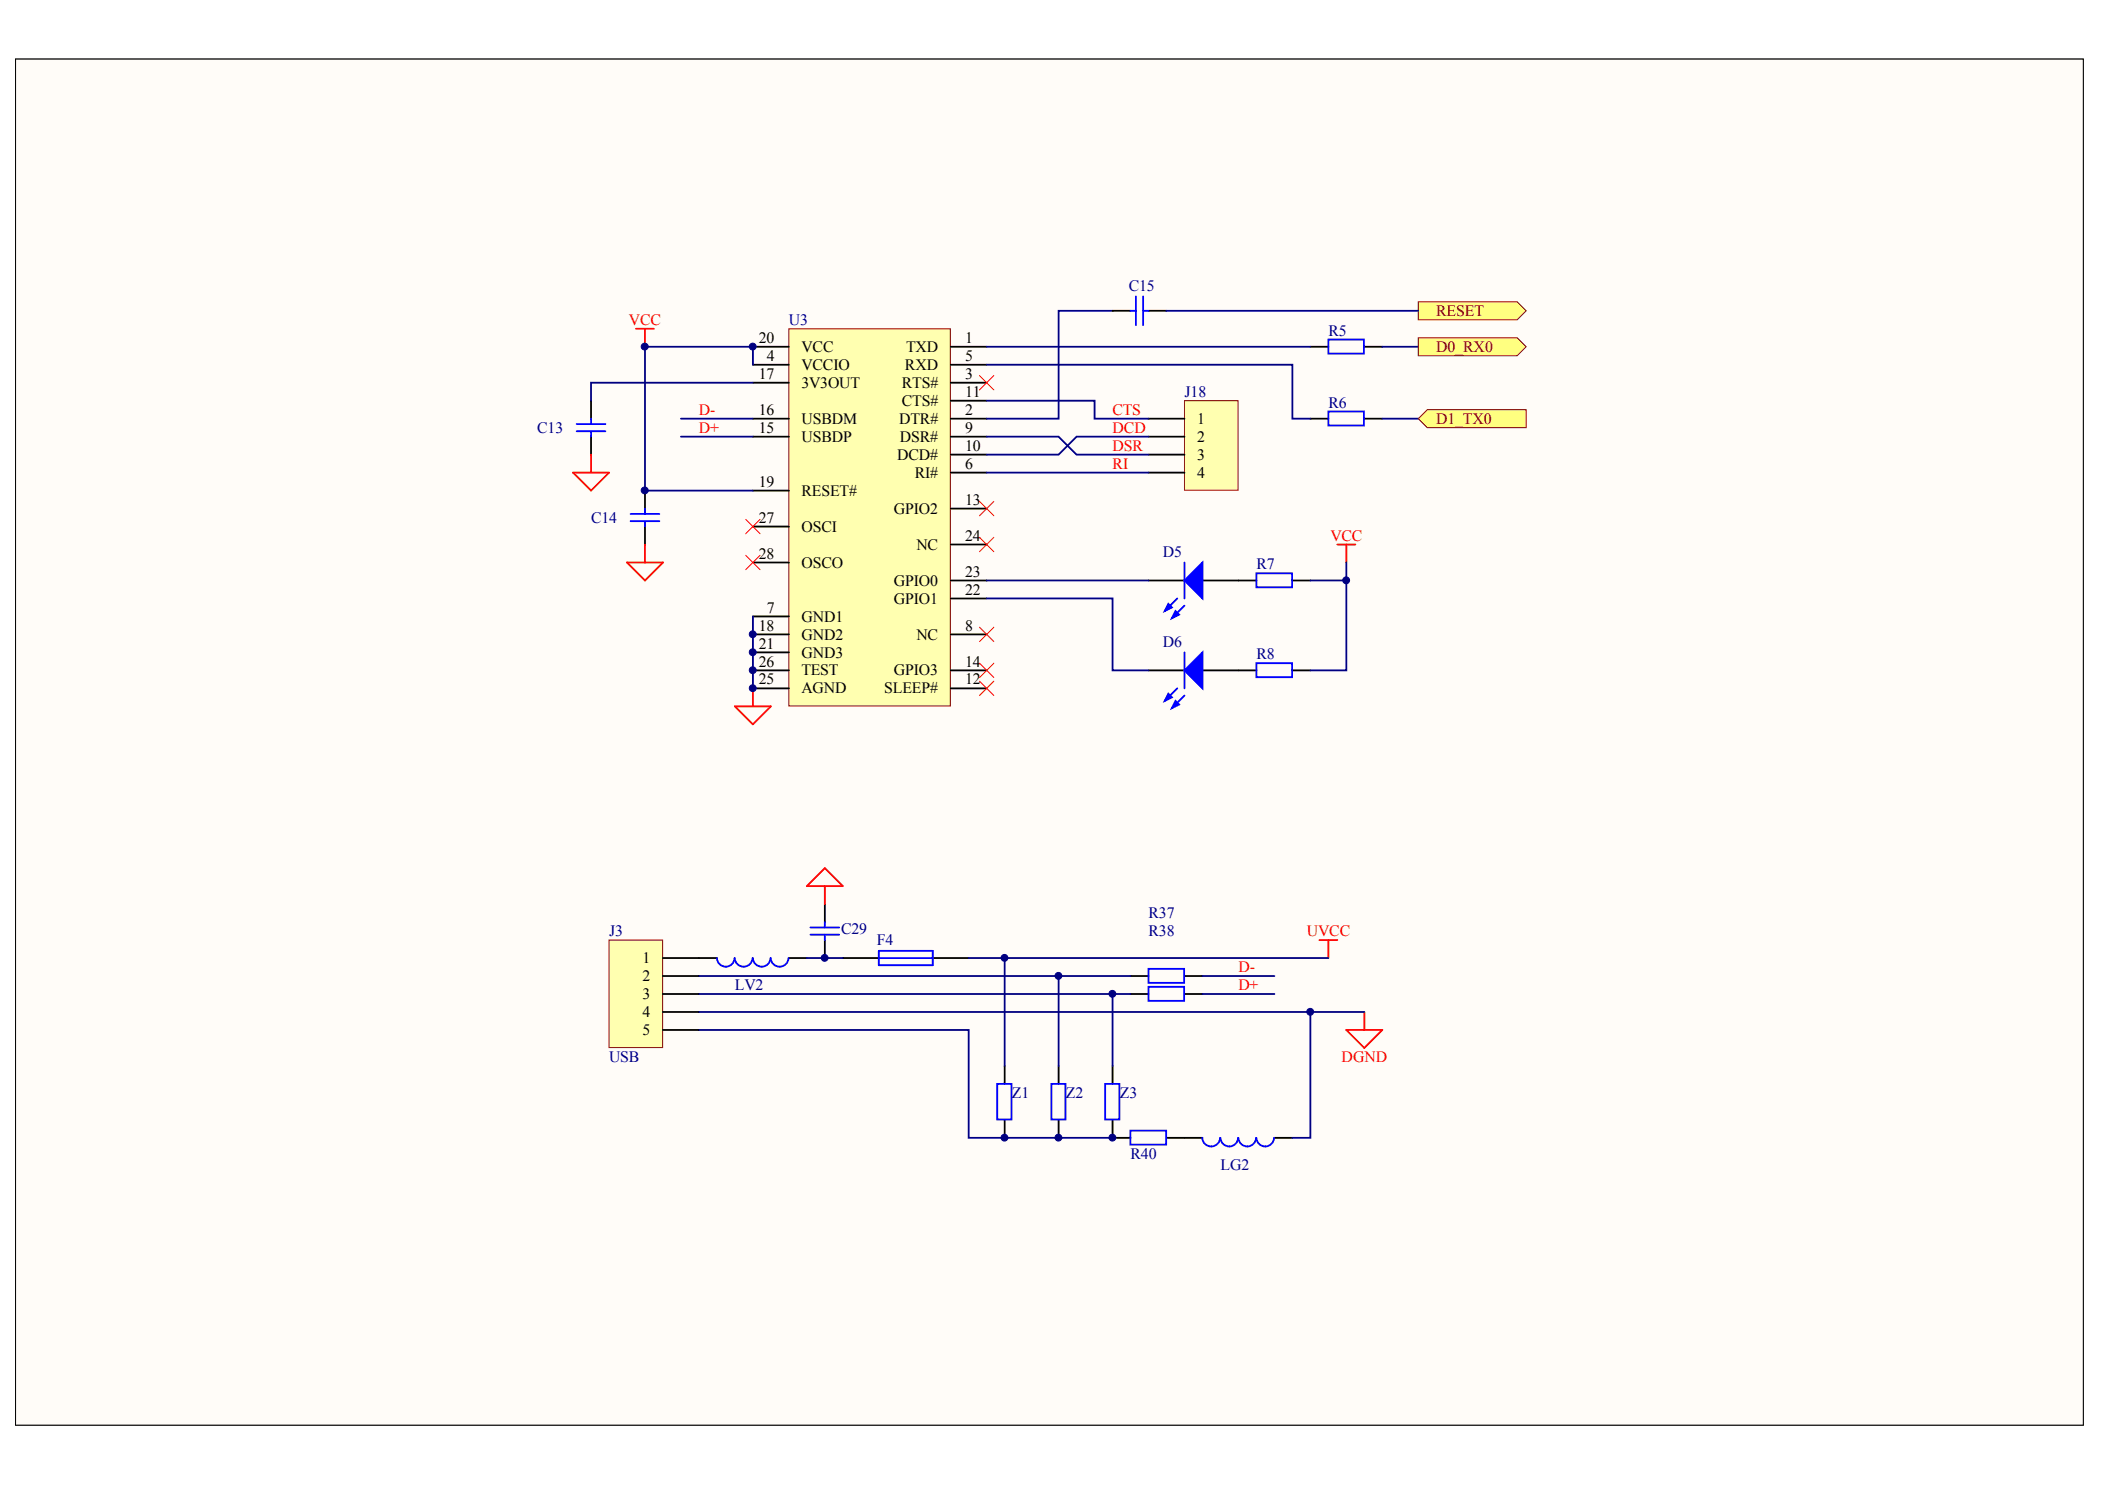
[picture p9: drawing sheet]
<svg xmlns="http://www.w3.org/2000/svg" width="297mm" height="210mm" viewBox="0 0 297 210" stroke-linecap="round" stroke-linejoin="round" font-family="sans-serif">
<path d="M2.2 8.3h291.8v192.7h-291.8z" fill="#fffcf8" stroke="#000" stroke-width=".14"/>
<path d="M111.3 46.4h22.8v53.2h-22.8z" fill="#ffffb0" stroke="#800000" stroke-width=".14"/>
<g fill="none" stroke="#000" stroke-width=".25">
<path d="M83.4 56.5v2.6M106.2 48.9h5.1M106.2 59.1h5.1M106.2 54h5.1M106.2 51.5h5.1M134.2 48.9h5M134.2 59.1h5M134.2 54h5M134.2 51.5h5M134.2 56.5h5M184.9 48.9h2.5M184.9 59.1h2.5"/>
<path d="M192.5 48.9h2.6M192.5 59.1h2.6M83.4 61.6v2.5M91 69.2v2.5M91 74.3v2.5M106.2 61.6h5.1M106.2 69.2h5.1M106.2 74.3h5.1M106.2 79.3h5.1M134.2 66.7h5M134.2 61.6h5M134.2 64.1h5"/>
<path d="M134.2 71.7h5M134.2 76.8h5M106.2 87h5.1M106.2 89.5h5.1M106.2 97.1h5.1M106.2 94.6h5.1M106.2 92h5.1M134.2 89.5h5M134.2 97.1h5M134.2 94.6h5M134.2 84.4h5M134.2 81.9h5"/>
</g>
<path d="M96.1 59.1h10.1M106.2 51.5v-2.6h-15.2v20.3h15.2M106.2 54h-22.8v2.5M139.2 51.5h43.2v7.6h2.5M139.2 48.9h45.7M195.1 59.1h5M195.1 48.9h5M96.1 61.6h10.1M106.2 87v10.1" fill="none" stroke="#000080" stroke-width=".25"/>
<path d="M81.4 59.8h4M83.4 59.1v.7M187.4 47.9h5.1v2h-5.1zM187.4 58h5.1v2h-5.1zM81.4 60.8h4M83.4 60.8v.8M89 72.5h4M89 73.5h4M91 71.7v.8M91 73.5v.8" fill="none" stroke="#00f" stroke-width=".25"/>
<path d="M89.7 46.4h2.6M91 46.4v2.5M80.9 66.7h5l-2.5 2.5zM83.4 64.1v2.6M88.5 79.3h5.1l-2.6 2.6zM91 76.8v2.5M103.7 99.6h5.1l-2.6 2.6zM106.2 97.1v2.5" fill="none" stroke="#f00" stroke-width=".25"/>
<g fill="#ffff80" stroke="#800000" stroke-width=".14">
<path d="M200.1 47.6h14l1.3 1.3-1.3 1.3h-14z" fill-rule="evenodd"/>
<path d="M200.1 59.1l1.3-1.3h14v2.5h-14z" fill-rule="evenodd"/>
</g>
<path d="M138.2 53l2 2M140.2 53l-2 2" fill="none" stroke="#f00" stroke-width=".14"/>
<path d="M157 43.8h-7.6v15.3h-10.2" fill="none" stroke="#000080" stroke-width=".25"/>
<path d="M157 43.8h2.5M162.1 43.8h2.5" fill="none" stroke="#000" stroke-width=".25"/>
<path d="M159.5 43.8h.8M160.3 41.8v4.1M161.3 41.8v4.1M161.3 43.8h.8" fill="none" stroke="#00f" stroke-width=".25"/>
<path d="M200.1 42.6h14l1.3 1.2-1.3 1.3h-14z" fill-rule="evenodd" fill="#ffff80" stroke="#800000" stroke-width=".14"/>
<path d="M164.6 43.8h35.5" fill="none" stroke="#000080" stroke-width=".25"/>
<path d="M167.1 56.5h7.6v12.7h-7.6z" fill="#ffffb0" stroke="#800000" stroke-width=".14"/>
<path d="M162.1 59.1h5M162.1 61.6h5M162.1 64.1h5M162.1 66.7h5M162.1 81.9h5M162.1 94.6h5M169.7 81.9h7.6M169.7 94.6h7.6M182.4 81.9h2.5M182.4 94.6h2.5M118.9 135.1h5.1M131.6 135.1h5.1" fill="none" stroke="#000" stroke-width=".25"/>
<path d="M139.2 56.5h15.3v2.6h7.6M139.2 61.6h10.2l2.5 2.5h10.2M139.2 66.7h22.9M162.1 61.6h-10.2l-2.5 2.5h-10.2M190 79.3v15.3h-5.1M139.2 84.4h17.8v10.2h5.1M139.2 81.9h22.9M184.9 81.9h5.1" fill="none" stroke="#000080" stroke-width=".25"/>
<g fill="none" stroke="#f00" stroke-width=".14">
<path d="M105.2 78.3l2.1 2.1M105.2 73.3l2.1 2M107.3 78.3l-2.1 2.1M107.3 73.3l-2.1 2M138.2 70.7l2 2.1M138.2 75.8l2 2M140.2 70.7l-2 2.1M140.2 75.8l-2 2M138.2 96.1l2 2M138.2 93.6l2 2M138.2 88.5l2 2M140.2 96.1l-2 2"/>
<path d="M140.2 93.6l-2 2M140.2 88.5l-2 2"/>
</g>
<path d="M167.1 79.3v5.1M166.1 84.4l-1.7 1.8M166.1 97.1l-1.7 1.8M167.1 85.4l-1.7 1.8M167.1 92v5.1M167.1 98.1l-1.7 1.8M177.3 80.9h5v1.9h-5zM177.3 93.6h5v1.9h-5zM124 134.1h7.6v2.1h-7.6zM124 135.1h7.6" fill="none" stroke="#00f" stroke-width=".25"/>
<g fill="#00f" stroke="#00f" stroke-width=".25">
<path d="M167.1 81.9l2.6-2.6v5.1z"/>
<path d="M164.9 85.2l.5 .5-1 .5z"/>
<path d="M165.9 86.2l.5 .5-1 .5z"/>
<path d="M167.1 94.6l2.6-2.6v5.1z"/>
<path d="M164.9 97.9l.5 .5-1 .5z"/>
<path d="M165.9 98.9l.5 .5-1 .5z"/>
</g>
<path d="M188.7 76.8h2.6M190 76.8v2.5M186.2 132.6h2.5M187.4 132.6v2.5M190 145.3h5.1l-2.6 2.5zM192.5 142.8v2.5" fill="none" stroke="#f00" stroke-width=".25"/>
<path d="M85.9 132.6h7.6v15.2h-7.6z" fill="#ffffb0" stroke="#800000" stroke-width=".14"/>
<g fill="none" stroke="#000" stroke-width=".25">
<path d="M93.6 135.1h7.6M93.6 137.7h5M111.3 135.1h2.6M116.4 127.5v2.6M116.4 132.6v2.5M159.5 137.7h2.6M167.1 137.7h2.6M93.6 140.2h5M93.6 142.8h5M93.6 145.3h5M141.8 150.4v2.5M141.8 158v2.5"/>
<path d="M149.4 150.4v2.5M149.4 158v2.5M157 158v2.5h2.5M157 150.4v2.5M159.5 140.2h2.6M167.1 140.2h2.6M164.6 160.5h5.1M179.8 160.5h2.6"/>
</g>
<g fill="none" stroke="#00f" stroke-width=".25">
<path d="M103.7 135.1a1.24 1.24 0 0 1-1.3 1.3 1.24 1.24 0 0 1-1.2-1.3M106.2 135.1a1.26 1.26 0 0 1-1.3 1.3 1.26 1.26 0 0 1-1.2-1.3M108.7 135.1a1.24 1.24 0 0 1-1.2 1.3 1.24 1.24 0 0 1-1.3-1.3M111.3 135.1a1.26 1.26 0 0 1-1.3 1.3 1.26 1.26 0 0 1-1.2-1.3M114.4 131.8h4M114.4 130.8h4M116.4 130.1v.7M116.4 131.8v.8M162.1 136.7h5v1.9h-5zM162.1 139.2h5v2h-5zM140.7 152.9h2v5h-2zM148.4 152.9h1.9v5h-1.9z"/>
<path d="M156 152.9h2v5h-2zM159.5 159.5h5.1v2h-5.1zM172.2 160.5a1.26 1.26 0 0 1-1.3 1.2 1.26 1.26 0 0 1-1.2-1.2M174.7 160.5a1.24 1.24 0 0 1-1.2 1.2 1.24 1.24 0 0 1-1.3-1.2M177.2 160.5a1.24 1.24 0 0 1-1.2 1.2 1.24 1.24 0 0 1-1.2-1.2M179.8 160.5a1.24 1.24 0 0 1-1.3 1.2 1.24 1.24 0 0 1-1.2-1.2"/>
</g>
<path d="M98.6 137.7h60.9M113.9 135.1h5M136.7 135.1h50.7M141.8 135.1v15.3M149.4 137.7v12.7M169.7 137.7h10.1M98.6 142.8h86.3v17.7h-2.5M98.6 145.3h38.1v15.2h20.3M98.6 140.2h58.4M159.5 140.2h-2.5v10.2M169.7 140.2h10.1M184.9 142.8h7.6" fill="none" stroke="#000080" stroke-width=".25"/>
<path d="M113.9 125l2.5-2.5 2.5 2.5zM116.4 125v2.5" fill="none" stroke="#f00" stroke-width=".25"/>
<g fill="#000080" stroke="#000080" stroke-width=".14">
<circle cx="91" cy="69.2" r=".49"/>
<circle cx="91" cy="48.9" r=".49"/>
<circle cx="106.2" cy="97.1" r=".48"/>
<circle cx="106.2" cy="94.5" r=".48"/>
<circle cx="106.2" cy="92" r=".48"/>
<circle cx="106.2" cy="89.5" r=".48"/>
<circle cx="106.2" cy="48.9" r=".48"/>
<circle cx="116.4" cy="135.1" r=".48"/>
<circle cx="141.7" cy="160.5" r=".48"/>
<circle cx="141.7" cy="135.1" r=".48"/>
<circle cx="149.4" cy="160.5" r=".48"/>
<circle cx="149.4" cy="137.7" r=".48"/>
<circle cx="157" cy="160.5" r=".48"/>
<circle cx="157" cy="140.2" r=".48"/>
<circle cx="184.9" cy="142.7" r=".48"/>
<circle cx="190" cy="81.9" r=".48"/>
</g>
<g font-size="2.2" fill="#000080">
<text x="159.3" y="41">C15</text>
<text x="111.3" y="45.8">U3</text>
<text x="187.4" y="47.4">R5</text>
<text x="167.1" y="56">J18</text>
<text x="187.4" y="57.5">R6</text>
<text x="75.8" y="61">C13</text>
<text x="83.4" y="73.7">C14</text>
<text x="164.1" y="78.5">D5</text>
<text x="177.3" y="80.3">R7</text>
<text x="164.1" y="91.2">D6</text>
<text x="177.3" y="93">R8</text>
<text x="118.7" y="131.8">C29</text>
<text x="162.1" y="129.5">R37</text>
<text x="85.9" y="132.1">J3</text>
<text x="123.8" y="133.3">F4</text>
<text x="162.1" y="132.1">R38</text>
<text x="103.7" y="139.7">LV2</text>
<text x="85.9" y="149.8">USB</text>
<text x="142.8" y="154.9">Z1</text>
<text x="150.4" y="154.9">Z2</text>
<text x="158" y="154.9">Z3</text>
<text x="159.5" y="163.5">R40</text>
<text x="172.2" y="165">LG2</text>
</g>
<g font-size="2.2" fill="#f00">
<text x="88.8" y="45.8">VCC</text>
<text x="98.6" y="58.5">D-</text>
<text x="157" y="58.5">CTS</text>
<text x="98.6" y="61">D+</text>
<text x="157" y="63.6">DSR</text>
<text x="157" y="61">DCD</text>
<text x="157" y="66.1">RI</text>
<text x="187.7" y="76.3">VCC</text>
<text x="174.8" y="137.1">D-</text>
<text x="184.4" y="132.1">UVCC</text>
<text x="174.8" y="139.7">D+</text>
<text x="189.3" y="149.8">DGND</text>
</g>
<g font-size="2.2" fill="#800000">
<text x="202.7" y="44.6">RESET</text>
<text x="202.7" y="49.6">D0_RX0</text>
<text x="202.7" y="59.8">D1_TX0</text>
</g>
<g font-size="2.2">
<text x="107.1" y="53.4">17</text>
<text x="107.1" y="48.4">20</text>
<text x="108.2" y="50.9">4</text>
<text x="113.1" y="52.2">VCCIO</text>
<text x="113.1" y="49.6">VCC</text>
<text x="127.7" y="52.2">RXD</text>
<text x="127.9" y="49.6">TXD</text>
<text x="136.2" y="48.4">1</text>
<text x="136.2" y="53.4">3</text>
<text x="136.2" y="50.9">5</text>
<text x="107.1" y="58.5">16</text>
<text x="113.1" y="59.8">USBDM</text>
<text x="113.1" y="54.7">3V3OUT</text>
<text x="126.9" y="59.8">DTR#</text>
<text x="127.3" y="54.7">RTS#</text>
<text x="127.3" y="57.2">CTS#</text>
<text x="136.2" y="58.5">2</text>
<text x="136.2" y="56">11</text>
<text x="168.9" y="59.8">1</text>
<text x="107.1" y="61">15</text>
<text x="113.1" y="62.3">USBDP</text>
<text x="126.6" y="64.9">DCD#</text>
<text x="127" y="62.3">DSR#</text>
<text x="136.2" y="61">9</text>
<text x="136.2" y="63.6">10</text>
<text x="168.9" y="62.3">2</text>
<text x="168.9" y="64.9">3</text>
<text x="107.1" y="68.7">19</text>
<text x="113.1" y="69.9">RESET#</text>
<text x="129.1" y="67.4">RI#</text>
<text x="136.2" y="66.1">6</text>
<text x="136.2" y="71.2">13</text>
<text x="168.9" y="67.4">4</text>
<text x="107.1" y="73.7">27</text>
<text x="113.1" y="75">OSCI</text>
<text x="126.1" y="72.5">GPIO2</text>
<text x="129.3" y="77.5">NC</text>
<text x="136.2" y="76.3">24</text>
<text x="107.1" y="78.8">28</text>
<text x="113.1" y="80.1">OSCO</text>
<text x="126.1" y="82.6">GPIO0</text>
<text x="136.2" y="83.9">22</text>
<text x="136.2" y="81.3">23</text>
<text x="107.1" y="88.9">18</text>
<text x="108.2" y="86.4">7</text>
<text x="113.1" y="87.7">GND1</text>
<text x="126.1" y="85.1">GPIO1</text>
<text x="136.2" y="88.9">8</text>
<text x="107.1" y="91.5">21</text>
<text x="107.1" y="94">26</text>
<text x="113.1" y="90.2">GND2</text>
<text x="113.1" y="92.8">GND3</text>
<text x="113.1" y="95.3">TEST</text>
<text x="126.1" y="95.3">GPIO3</text>
<text x="129.3" y="90.2">NC</text>
<text x="136.2" y="94">14</text>
<text x="107.1" y="96.6">25</text>
<text x="113.1" y="97.8">AGND</text>
<text x="124.8" y="97.8">SLEEP#</text>
<text x="136.2" y="96.6">12</text>
<text x="90.7" y="135.9">1</text>
<text x="90.7" y="138.4">2</text>
<text x="90.7" y="140.9">3</text>
<text x="90.7" y="143.5">4</text>
<text x="90.7" y="146">5</text>
</g>
</svg>
